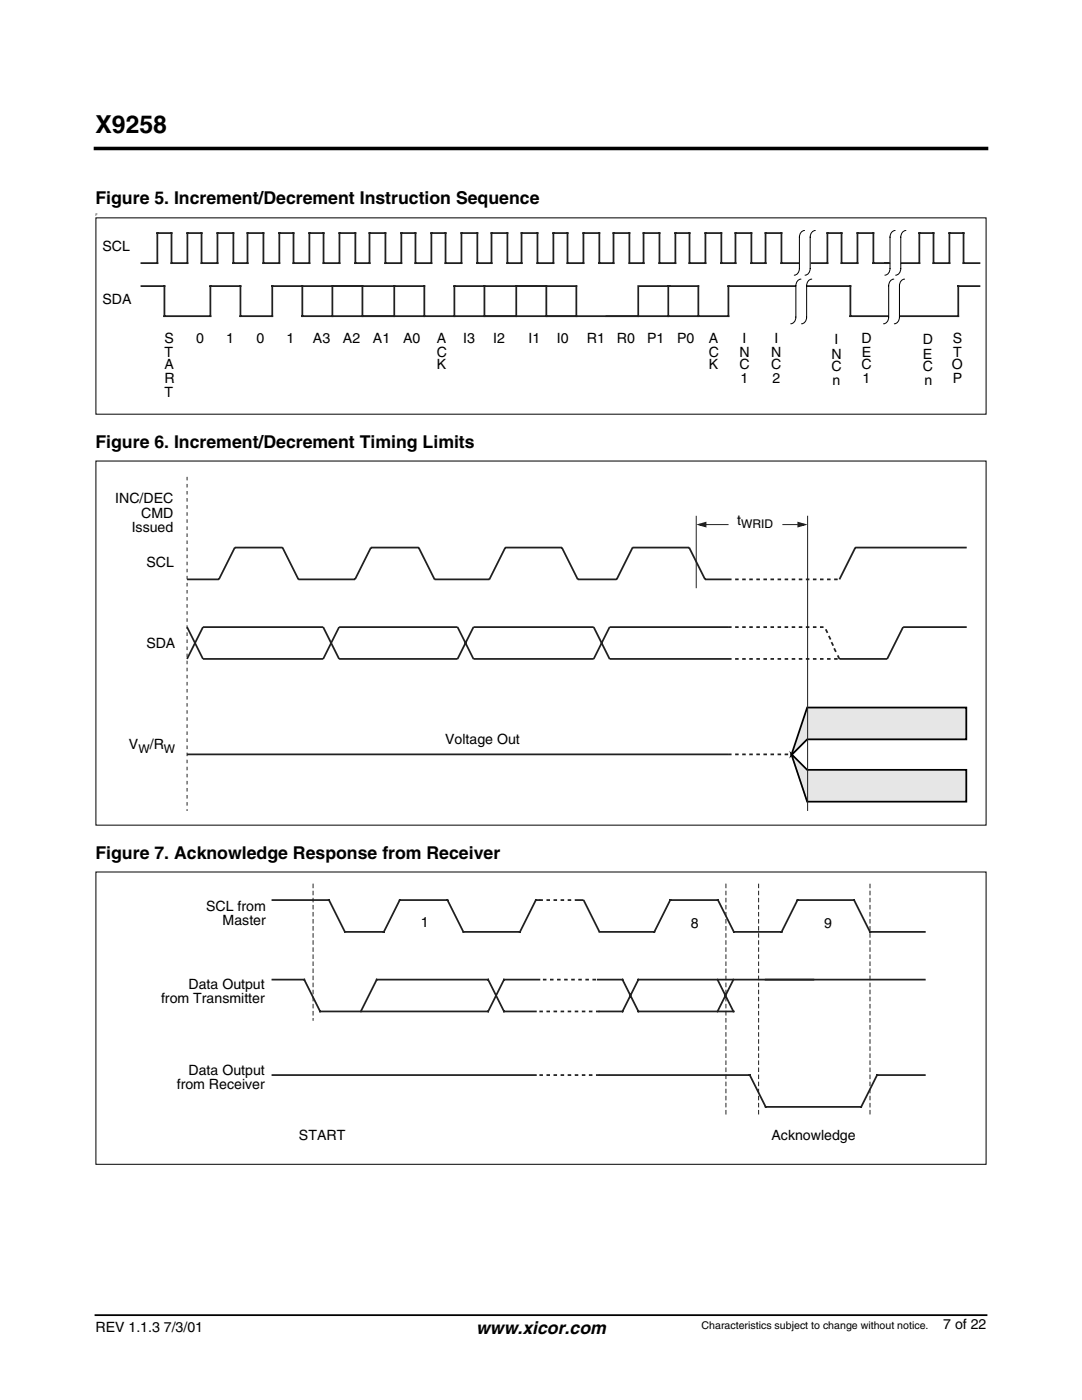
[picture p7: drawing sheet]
<svg xmlns="http://www.w3.org/2000/svg" width="216mm" height="279mm" viewBox="0 0 216 279" stroke-linecap="round" stroke-linejoin="round" font-family="sans-serif">
<path d="M19 262.5h177.8" fill="none" stroke="#000" stroke-width=".35"/>
<path d="M19 29.6h177.8" fill="none" stroke="#000" stroke-width=".71"/>
<g fill="none" stroke="#231f20" stroke-width=".35">
<path d="M28.2 52.5h3.2v-6h2.8v6h3.2v-6h2.8v6h3.2v-6h3.2v6h2.8v-6h3.2v6h3.1v-6h2.9v6h3.1v-6h2.9v6h3.1v-6h3.2v6h2.8v-6h3.2v6h3.2v-6h2.8v6h3.2v-6h2.8v6h3.2v-6h3.1v6h2.9v-6h3.1v6h2.9v-6h3.1v6h3.2v-6h2.8v6h3.2v-6h3.2v6h2.8v-6h3.2v6h2.8v-6h3.2v6h3.2v-6h2.8v6h3.2v-6h3.1v6h2.9v-6h3.1v6h2.9v-6h3.1v6h3.7M28.2 57.1h4.6v6h9.2v-6h6v6h6.3v-6h30.4v6M60.3 57.1v6h85v-6h24.4v6h21.5v-6h4.2M66.3 57.1v6M72.3 57.1v6M78.7 57.1v6M96.7 57.1v6M103 57.1v6M109 57.1v6M127.4 57.1v6M127.7 57.1h6M133.3 57.1v6"/>
<path d="M139.3 57.1v6M161.9 52.5h3.2v-6h2.8v6h3.2v-6h3.2v6h9.1v-6h2.9v6h3.1v-6h2.9v6h3.1M90.7 63.1v-6h24.3v6"/>
</g>
<path d="M160.1 47h2.6h-.5v.3h-.3v.3h-.2v5.3h-.3v.3h-.3v.3h-2.6h.5v-.3h.3v-.3h.2v-5.3h.3v-.3h.3z" fill-rule="evenodd" fill="#fff"/>
<path d="M160.5 46a1.18 1.18 0 0 0-1 1.3v6.3a1.26 1.26 0 0 1-1 1.3M162.7 46a1.18 1.18 0 0 0-1 1.3v6.3a1.26 1.26 0 0 1-1.1 1.3" fill="none" stroke="#000" stroke-width=".2"/>
<path d="M178.2 47h2.6h-.5v.3h-.3v.3h-.3v5.3h-.2v.3h-.3v.3h-2.6h.5v-.3h.3v-.3h.2v-5.3h.3v-.3h.3z" fill-rule="evenodd" fill="#fff"/>
<path d="M178.6 46a1.18 1.18 0 0 0-1 1.3v6.3a1.26 1.26 0 0 1-1 1.3M180.8 46a1.18 1.18 0 0 0-1.1 1.3v6.3a1.26 1.26 0 0 1-1 1.3" fill="none" stroke="#000" stroke-width=".2"/>
<path d="M177.9 56.7h2.6h-.5v.3h-.3v.3h-.2v6.1h-.3v.3h-.3v.3h-2.6h.5v-.3h.3v-.3h.3v-6.1h.2v-.3h.3z" fill-rule="evenodd" fill="#fff"/>
<path d="M177.3 57v6.3a1.26 1.26 0 0 1-1 1.3M178.4 55.7a1.18 1.18 0 0 0-1.1 1.4M179.5 57v6.3a1.26 1.26 0 0 1-1 1.3M180.5 55.7a1.18 1.18 0 0 0-1 1.4" fill="none" stroke="#000" stroke-width=".2"/>
<path d="M159.4 56.3h2.6h-.5v.3h-.3v.3h-.2v5.7h-.3v.3h-.3v.3h-2.6h.5v-.3h.3v-.3h.2v-5.7h.3v-.3h.3z" fill-rule="evenodd" fill="#fff"/>
<path d="M19.1 43.5h177.7v39.2h-177.7zM158.8 57v6.3a1.26 1.26 0 0 1-1 1.3M159.8 55.7a1.18 1.18 0 0 0-1 1.4M161 57v6.3a1.26 1.26 0 0 1-1.1 1.3M162 55.7a1.18 1.18 0 0 0-1 1.4" fill="none" stroke="#000" stroke-width=".2"/>
<path d="M133.3 57.1h6" fill="none" stroke="#231f20" stroke-width=".35"/>
<path d="M161.1 141.2h31.7v6.4h-31.7l-3.2 3.1z" fill-rule="evenodd" fill="#e6e6e6"/>
<path d="M161.1 141.2h31.7v6.4h-31.7l-3.2 3.1z" fill="none" stroke="#000" stroke-width=".35"/>
<path d="M157.9 150.5l3.2 3.1h31.7v6.4h-31.7z" fill-rule="evenodd" fill="#e6e6e6"/>
<path d="M157.9 150.5l3.2 3.1h31.7v6.4h-31.7z" fill="none" stroke="#000" stroke-width=".35"/>
<g fill="none" stroke="#231f20" stroke-width=".35">
<path d="M37.3 115.6h6.4l3.1-6.3h9.6l3.1 6.3h11.3l3.2-6.3h9.5l3.2 6.3h10.9l3.2-6.3h11.3l3.2 6.3h7.7l3.2-6.3h11.3l3.2 6.3h5.3M139.6 104.7l1.2-.4v.7zM146.7 115.6h.7M148.1 115.6h.7M149.5 115.6h.7M150.9 115.6h.7M152.3 115.6h.7M153.7 115.6h.7M155.2 115.6h.7M156.6 115.6h.7M158 115.6h.7M159.4 115.6h.7"/>
<path d="M160.8 115.6h.7M162.2 115.6h.7M163.6 115.6h.7M165 115.6h.7M166.4 115.6h.7M192.9 109.3h-22.2l-3.2 6.3M37.3 131.5l3.2-6.3h24l3.2 6.3h23.6l3.2-6.3h24l3.1 6.3h24.4M37.3 125.2l3.2 6.3h24l3.2-6.3h23.6l3.2 6.3h24l3.1-6.3h24.4M146.7 125.2h.7M146.7 131.5h.7M148.1 125.2h.7M148.1 131.5h.7"/>
<path d="M149.5 125.2h.7M149.5 131.5h.7M150.9 125.2h.7M150.9 131.5h.7M152.3 125.2h.7M152.3 131.5h.7M153.7 125.2h.7M153.7 131.5h.7M155.2 125.2h.7M155.2 131.5h.7M156.6 125.2h.7M156.6 131.5h.7"/>
<path d="M158 125.2h.7M158 131.5h.7M159.4 125.2h.7M159.4 131.5h.7M160.8 125.2h.7M160.8 131.5h.7M162.2 125.2h.7M162.2 131.5h.7M163.6 125.2h.7M163.6 131.5h.7M165 131.5h.7M165.4 126.9l.3 .7"/>
<path d="M166.4 131.5h.7M166.4 129.4l.4 .7M192.9 125.2h-12.7l-3.2 6.3h-9.5l-.4-.7M37.3 150.6h108.7M146.7 150.6h.7M148.1 150.6h.7M149.5 150.6h.7M150.9 150.6h.7M152.3 150.6h.7M153.7 150.6h.7M155.2 150.6h.7M156.6 150.6h.7"/>
</g>
<path d="M138.9 102.9v14.5M161.1 102.9v58.9" fill="none" stroke="#231f20" stroke-width=".2"/>
<path d="M139.6 104.7l1.2-.4v.7z" fill="#231f20"/>
<path d="M141 104.7h4.3" fill="none" stroke="#231f20" stroke-width=".2"/>
<path d="M159.3 104.3l1.2 .4-1.2 .3z" fill="none" stroke="#231f20" stroke-width=".35"/>
<path d="M159.3 104.3l1.2 .4-1.2 .3z" fill="#231f20"/>
<g fill="none" stroke="#231f20" stroke-width=".2">
<path d="M37.3 95.2v.7M37.3 96.6v.7M37.3 98v.7M37.3 99.4v.7M37.3 100.8v.7M37.3 102.2v.7M37.3 103.6v.7M37.3 105v.8M37.3 106.5v.7M37.3 107.9v.7M37.3 109.3v.7M37.3 110.7v.7"/>
<path d="M37.3 112.1v.7M37.3 113.5v.7M37.3 114.9v.7M37.3 116.3v.7M37.3 117.7v.8M37.3 119.2v.7M156.2 104.7h2.9M37.3 120.6v.7M37.3 122v.7M37.3 123.4v.7M37.3 124.8v.7M37.3 126.2v.7"/>
<path d="M37.3 127.6v.7M37.3 129v.7M37.3 130.4v.8M37.3 131.9v.7M37.3 133.3v.7M37.3 134.7v.7M37.3 136.1v.7M37.3 137.5v.7M37.3 138.9v.7M37.3 140.3v.7M37.3 141.7v.7M37.3 143.1v.8"/>
<path d="M37.3 144.6v.7M37.3 146v.7M37.3 147.4v.7M37.3 148.8v.7M37.3 150.2v.7M37.3 151.6v.7M37.3 153v.7M37.3 154.4v.7M37.3 155.8v.8M37.3 157.3v.7M37.3 158.7v.7M37.3 160.1v.7"/>
<path d="M37.3 161.5v.3M62.5 176.5v.7M62.5 177.9v.7M62.5 179.3v.7M144.8 176.5v.7M144.8 177.9v.7M144.8 179.3v.7M151.4 176.5v.7M151.4 177.9v.7M151.4 179.3v.7M173.6 176.5v.7M173.6 177.9v.7"/>
<path d="M173.6 179.3v.7M62.5 180.7v.7M62.5 182.1v.7M62.5 183.5v.7M62.5 184.9v.7M62.5 186.3v.7M62.5 187.7v.8M62.5 189.2v.7M62.5 190.6v.7M62.5 192v.7M62.5 193.4v.7M62.5 194.8v.7"/>
<path d="M62.5 196.2v.7M62.5 197.6v.7M62.5 199v.7M144.8 180.7v.7M144.8 182.1v.7M144.8 183.5v.7M144.8 184.9v.7M144.8 186.3v.7M144.8 187.7v.8M144.8 189.2v.7M144.8 190.6v.7M144.8 192v.7"/>
<path d="M144.8 193.4v.7M144.8 194.8v.7M144.8 196.2v.7M144.8 197.6v.7M144.8 199v.7M151.4 180.7v.7M151.4 182.1v.7M151.4 183.5v.7M151.4 184.9v.7M151.4 186.3v.7M151.4 187.7v.8M151.4 189.2v.7"/>
<path d="M151.4 190.6v.7M151.4 192v.7M151.4 193.4v.7M151.4 194.8v.7M151.4 196.2v.7M151.4 197.6v.7M151.4 199v.7M173.6 180.7v.7M173.6 182.1v.7M173.6 183.5v.7M173.6 184.9v.7M173.6 186.3v.7"/>
<path d="M173.6 187.7v.8M173.6 189.2v.7M173.6 190.6v.7M173.6 192v.7M173.6 193.4v.7M173.6 194.8v.7M173.6 196.2v.7M173.6 197.6v.7M173.6 199v.7M62.5 200.4v.8M62.5 201.9v.7M62.5 203.3v.3"/>
<path d="M144.8 200.4v.8M144.8 201.9v.7M144.8 203.3v.7M144.8 204.7v.7M144.8 206.1v.7M144.8 207.5v.7M144.8 208.9v.7M144.8 210.3v.7M144.8 211.7v.7M144.8 213.1v.8M144.8 214.6v.7M144.8 216v.7"/>
<path d="M144.8 217.4v.7M144.8 218.8v.7M151.4 200.4v.8M151.4 201.9v.7M151.4 203.3v.7M151.4 204.7v.7M151.4 206.1v.7M151.4 207.5v.7M151.4 208.9v.7M151.4 210.3v.7M151.4 211.7v.7M151.4 213.1v.8"/>
<path d="M151.4 214.6v.7M151.4 216v.7M151.4 217.4v.7M151.4 218.8v.7M173.6 200.4v.8M173.6 201.9v.7M173.6 203.3v.7M173.6 204.7v.7M173.6 206.1v.7M173.6 207.5v.7M173.6 208.9v.7M173.6 210.3v.7"/>
<path d="M173.6 211.7v.7M173.6 213.1v.8M173.6 214.6v.7M173.6 216v.7M173.6 217.4v.7M173.6 218.8v.7M144.8 220.2v.7M144.8 221.6v.7M151.4 220.2v.7M151.4 221.6v.7M173.6 220.2v.7M173.6 221.6v.7"/>
</g>
<g fill="none" stroke="#231f20" stroke-width=".35">
<path d="M164.8 125.6l.3 .7M165.9 128.2l.4 .7M54.4 179.6h11.2l3.2 6.4h7.8l3.2-6.4h9.5l3.2 6.4h11.2l3.2-6.4h1.4M109 179.6h.7M110.5 179.6h.7M111.9 179.6h.7M113.3 179.6h.7M114.7 179.6h1.7l3.2 6.4h11l3.1-6.4h9.6l3.1 6.4h9.6l3.1-6.4h11.3l3.2 6.4h10.9M54.4 195.5h6.3l3.2 6.4h33.5l3.2-6.4h7M108.3 195.5h.7M109.7 195.5h.8M111.2 195.5h.7"/>
<path d="M112.6 195.5h.7M114 195.5h.7M115.4 195.5h.7M116.8 195.5h.7M118.2 195.5h.7M119.3 195.5h4.9l3.2 6.4h19M143.2 195.5l3.1 6.4M146.3 195.5l-3.1 6.4M184.5 195.5h-57.1l-3.2 6.4h-5.3M54.4 214.6h52.5M72 201.9l3.2-6.4h22.2l3.2 6.4h6.3M107.6 201.9h.7"/>
<path d="M107.6 214.6h.7M109 201.9h.7M109 214.6h.7M110.5 201.9h.7M110.5 214.6h.7M111.9 201.9h.7M111.9 214.6h.7M113.3 201.9h.7M113.3 214.6h.7M114.7 201.9h.7M114.7 214.6h.7M116.1 201.9h.7"/>
<path d="M116.1 214.6h.7M117.5 201.9h.7M117.5 214.6h.7M118.9 214.6h30.7l3.2 6.3h19l3.2-6.3h9.5"/>
</g>
<path d="M19.1 92h177.7v72.7h-177.7zM19.1 174h177.7v58.4h-177.7z" fill="none" stroke="#000" stroke-width=".2"/>
<text font-size="4.9" x="19" y="26.6">X9258</text>
<g font-size="3.5">
<text x="19.1" y="40.8">Figure 5. Increment/Decrement Instruction Sequence</text>
<text x="19" y="89.3">Figure 6. Increment/Decrement Timing Limits</text>
<text x="19" y="171.3">Figure 7. Acknowledge Response from Receiver</text>
<text x="95" y="266.2">www.xicor.com</text>
</g>
<g font-size="2.8">
<text x="20.5" y="50">SCL</text>
<text x="20.5" y="60.6">SDA</text>
<text x="32.8" y="68.4">S</text>
<text x="32.8" y="71.2">T</text>
<text x="39.2" y="68.4">0</text>
<text x="45.2" y="68.4">1</text>
<text x="51.1" y="68.4">0</text>
<text x="57.1" y="68.4">1</text>
<text x="62.4" y="68.4">A3</text>
<text x="68.4" y="68.4">A2</text>
<text x="74.4" y="68.4">A1</text>
<text x="80.4" y="68.4">A0</text>
<text x="87.1" y="68.4">A</text>
<text x="87.1" y="71.2">C</text>
<text x="92.4" y="68.4">I3</text>
<text x="98.4" y="68.4">I2</text>
<text x="105.5" y="68.4">I1</text>
<text x="111.1" y="68.4">I0</text>
<text x="117.1" y="68.4">R1</text>
<text x="123.1" y="68.4">R0</text>
<text x="129.1" y="68.4">P1</text>
<text x="135.1" y="68.4">P0</text>
<text x="141.5" y="68.4">A</text>
<text x="141.5" y="71.2">C</text>
<text x="147.5" y="71.2">N</text>
<text x="148.2" y="68.4">I</text>
<text x="153.9" y="71.2">N</text>
<text x="154.5" y="68.4">I</text>
<text x="165.9" y="71.6">N</text>
<text x="166.5" y="68.7">I</text>
<text x="171.9" y="68.4">D</text>
<text x="172" y="71.2">E</text>
<text x="184.1" y="68.7">D</text>
<text x="184.1" y="71.6">E</text>
<text x="190.1" y="68.4">S</text>
<text x="190.2" y="71.2">T</text>
<text x="32.8" y="73.7">A</text>
<text x="32.8" y="76.5">R</text>
<text x="87.1" y="73.7">K</text>
<text x="141.5" y="73.7">K</text>
<text x="147.5" y="73.7">C</text>
<text x="147.8" y="76.5">1</text>
<text x="153.9" y="73.7">C</text>
<text x="154.1" y="76.5">2</text>
<text x="165.9" y="74">C</text>
<text x="166.1" y="76.9">n</text>
<text x="171.9" y="73.7">C</text>
<text x="172.1" y="76.5">1</text>
<text x="184.1" y="74">C</text>
<text x="184.5" y="76.9">n</text>
<text x="189.9" y="73.7">O</text>
<text x="190.1" y="76.5">P</text>
<text x="32.8" y="79.3">T</text>
<text x="23" y="100.5">INC/DEC</text>
<text x="26.3" y="106.1">Issued</text>
<text x="28.2" y="103.3">CMD</text>
<text x="147.1" y="104.7">t</text>
<text x="29.2" y="113.2">SCL</text>
<text x="29.2" y="129.4">SDA</text>
<text x="25.7" y="149.5">V</text>
<text x="29.9" y="149.5">/R</text>
<text x="88.8" y="148.4">Voltage Out</text>
<text x="41.1" y="181.7">SCL from</text>
<text x="44.4" y="184.6">Master</text>
<text x="84" y="184.9">1</text>
<text x="137.9" y="185.3">8</text>
<text x="164.4" y="185.3">9</text>
<text x="37.6" y="197.3">Data Output</text>
<text x="32.1" y="200.1">from Transmitter</text>
<text x="37.6" y="214.5">Data Output</text>
<text x="35.3" y="217.3">from Receiver</text>
<text x="59.7" y="227.6">START</text>
<text x="153.9" y="227.6">Acknowledge</text>
<text x="19" y="265.8">REV 1.1.3 7/3/01</text>
<text x="188.2" y="265.3">7 of 22</text>
</g>
<g font-size="2.4">
<text x="147.9" y="105.4">WRID</text>
<text x="27.6" y="150.2">W</text>
<text x="32.7" y="150.2">W</text>
</g>
<text font-size="2.1" x="140" y="265.3">Characteristics subject to change without notice.</text>
<text font-size=".7" x="19" y="43.2">F</text>
</svg>
